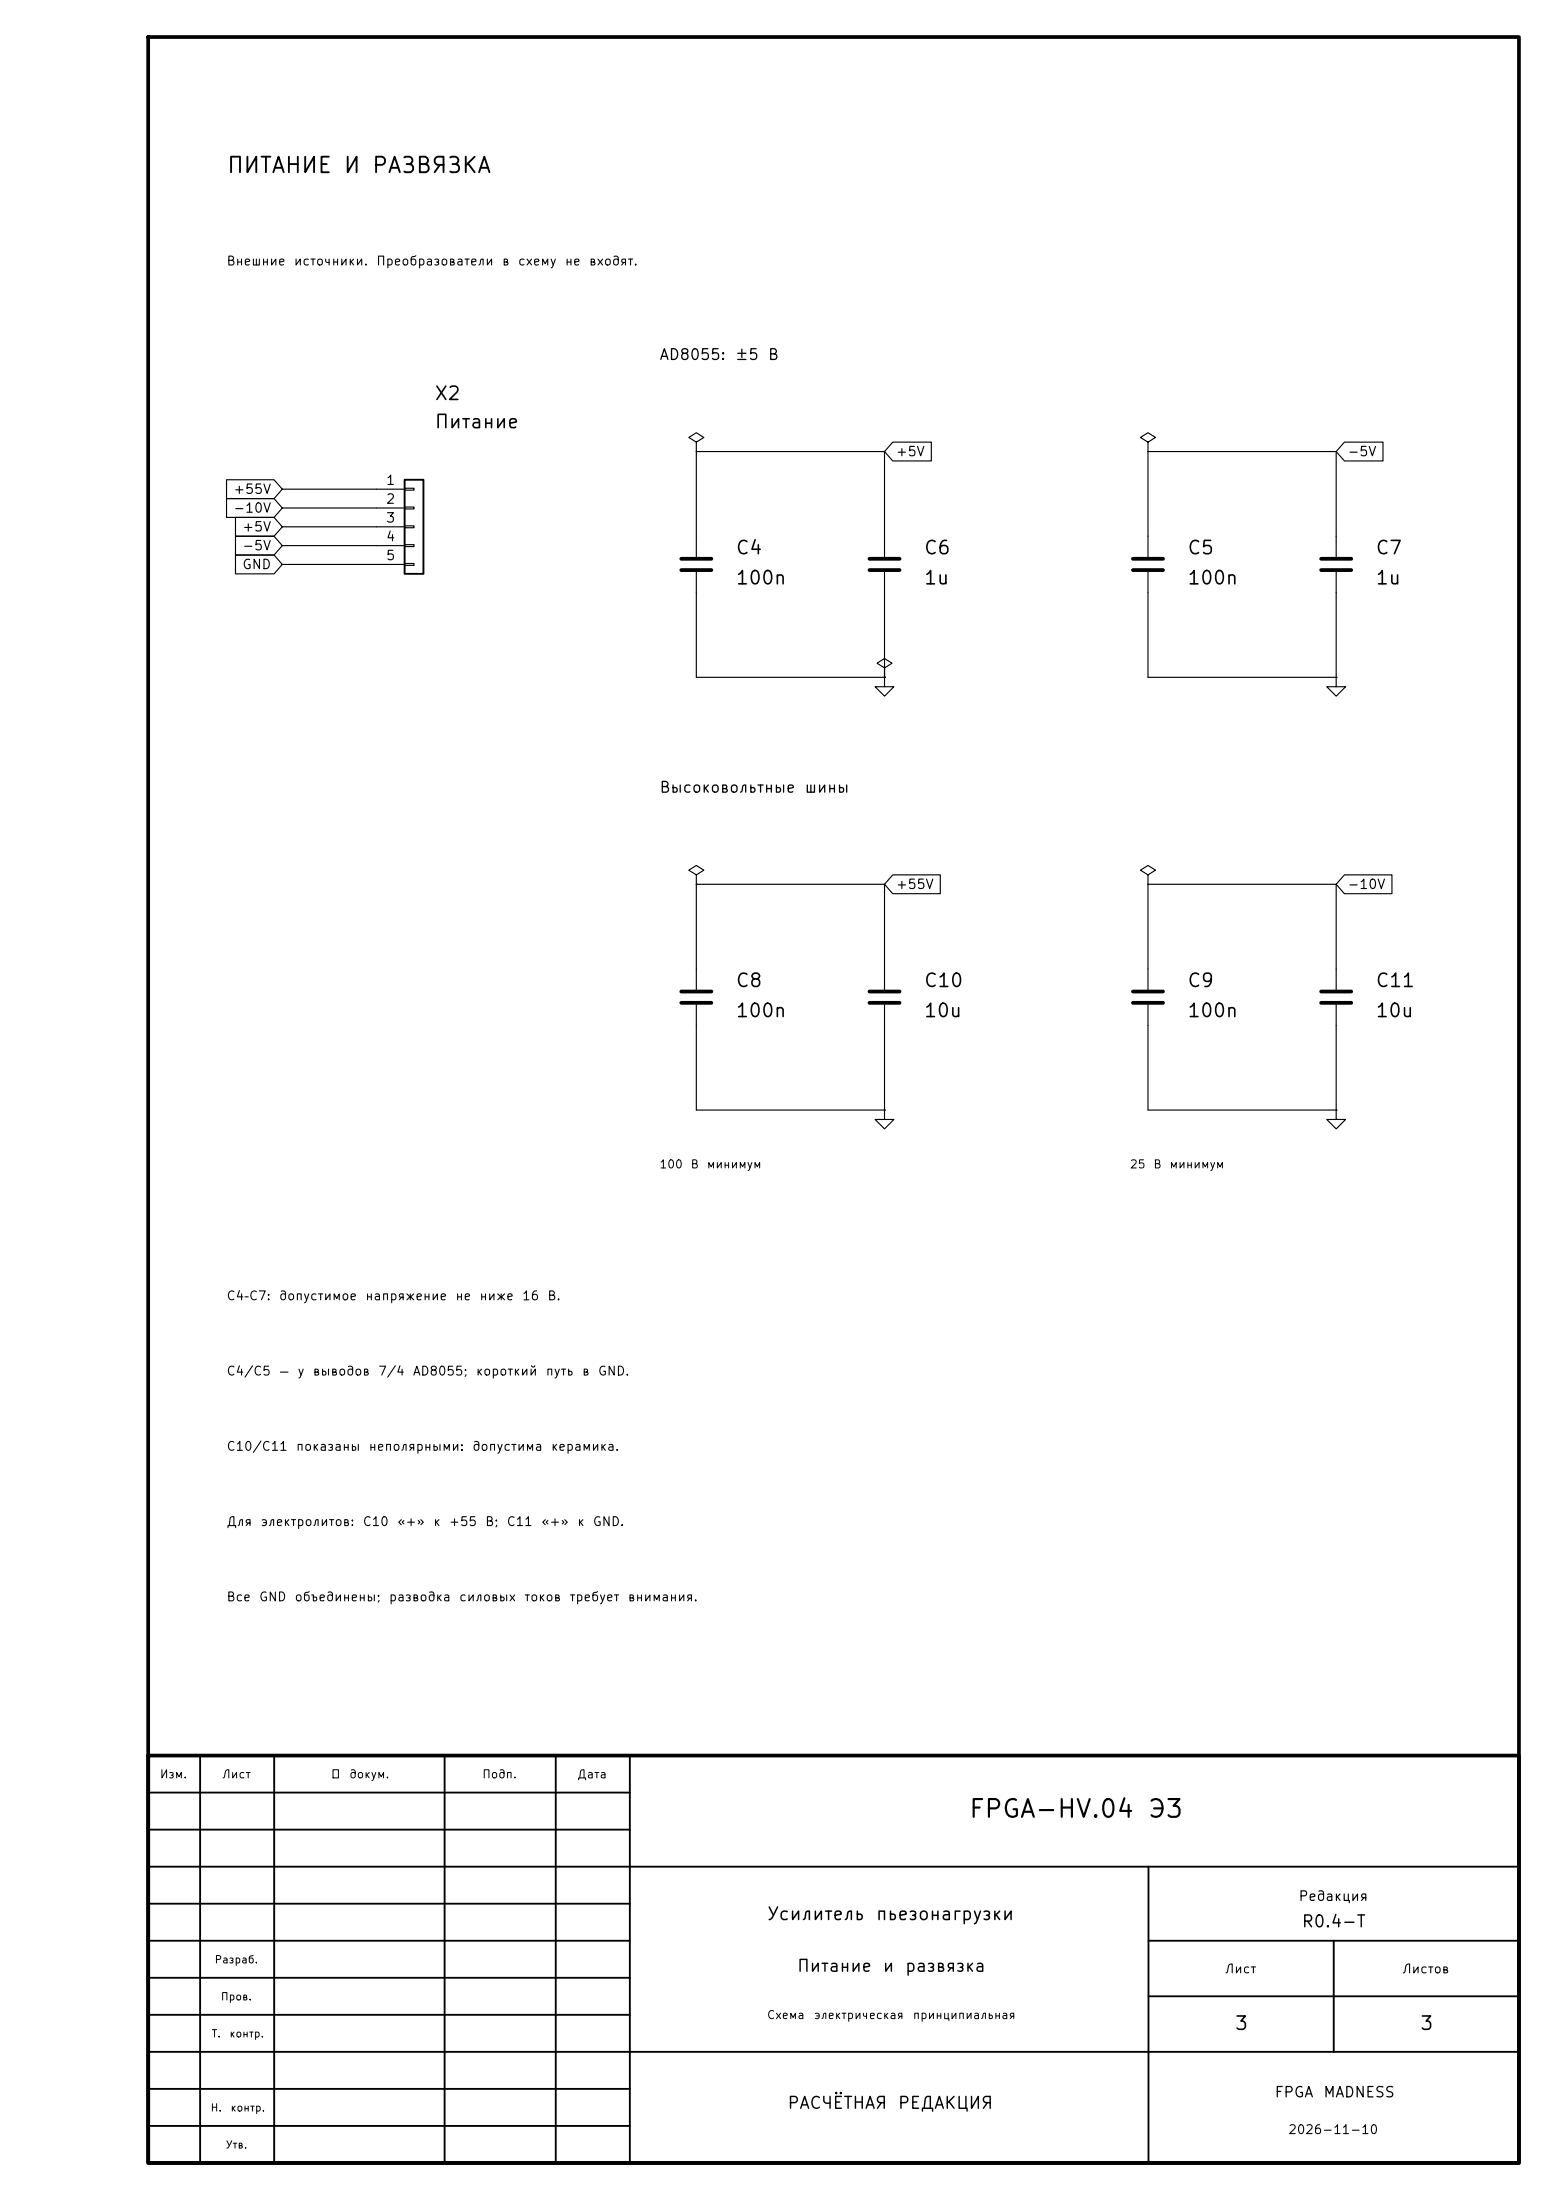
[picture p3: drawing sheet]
<svg xmlns="http://www.w3.org/2000/svg" width="210mm" height="297mm" viewBox="0 0 210 297" stroke-linecap="round" stroke-linejoin="round" font-family="sans-serif">
<path d="M20 5h185v287h-185zM20 237h185v55h-185z" fill="none" stroke="#000" stroke-width=".5"/>
<g fill="none" stroke="#000" stroke-width=".25">
<path d="M54.6 64.8h2.5v12.7h-2.5zM27 237v55M37 237v55M60 237v55M75 237v55M85 237v55M20 252h185M20 257h65M20 247h65M20 242h65M155 252v40M20 277h185"/>
<path d="M20 272h65M20 267h65M20 262h65M155 262h50M155 269.5h50M180 262v15M20 287h65M20 282h65"/>
</g>
<g fill="none" stroke="#000" stroke-width=".15">
<path d="M94 59.7l1-.6-1-.7-1 .7 1 .6v1.3M120.5 59.7h5.2v2.5h-5.2l-1.1-1.2zM154.9 59.7l1.1-.6-1.1-.7-1 .7 1 .6v1.3M181.5 59.7h5.2v2.5h-5.2l-1.2-1.2zM30.6 67.3h6.4l1.1 1.3-1.1 1.3h-6.4zM30.6 64.8h6.4l1.1 1.2-1.1 1.3h-6.4zM31.8 69.8h5.2l1.1 1.3-1.1 1.3h-5.2zM31.8 72.4h5.2l1.1 1.3-1.1 1.2h-5.2zM31.8 74.9h5.2l1.1 1.3-1.1 1.3h-5.2zM38.1 66h16.5M38.1 68.6h16.5M38.1 71.1h16.5"/>
<path d="M38.1 73.7h16.5M38.1 76.2h16.5M54.6 65.9h1.3v.3h-1.3zM54.6 68.5h1.3v.2h-1.3zM54.6 71h1.3v.2h-1.3zM54.6 73.5h1.3v.3h-1.3zM54.6 76.1h1.3v.2h-1.3zM94 61h.1M94 61v14.2M94 77.2v14.2h25.4M94 61h25.4M119.4 61v14.2"/>
<path d="M119.4 77.2v14.2M154.9 61h.1M154.9 61v14.2M154.9 77.2v14.2h25.4M154.9 61h25.4M180.3 61v14.2M180.3 77.2v14.2M119.4 90.2l1-.7-1-.6-1 .6 1 .7v1.2M119.4 91.4h.1M119.4 91.4v1.3h1.2l-1.2 1.3-1.3-1.3h1.3M180.3 91.4v1.3h1.3l-1.3 1.3-1.2-1.3h1.2M180.3 91.4h.1"/>
<path d="M94 118.1l1-.6-1-.7-1 .7 1 .6v1.3M94 119.4h.1M94 119.4v14.2M94 119.4h25.4M119.4 119.4v14.2M120.5 118.1h6.4v2.6h-6.4l-1.1-1.3zM154.9 118.1l1.1-.6-1.1-.7-1 .7 1 .6v1.3M154.9 119.4h.1M154.9 119.4v14.2M154.9 119.4h25.4M180.3 119.4v14.2M181.5 118.1h6.4v2.6h-6.4l-1.2-1.3z"/>
<path d="M94 135.6v14.3h25.4M119.4 135.6v14.3M154.9 135.6v14.3h25.4M180.3 135.6v14.3M119.4 149.9v1.2h1.2l-1.2 1.3-1.3-1.3h1.3M119.4 149.9h.1M180.3 149.9v1.2h1.3l-1.3 1.3-1.2-1.3h1.2M180.3 149.9h.1"/>
</g>
<g fill="none" stroke="#000" stroke-width=".51">
<path d="M91.9 75.4h4.1M91.9 77h4.1M117.3 75.4h4.1M117.3 77h4.1M152.9 75.4h4.1M152.9 77h4.1M178.3 75.4h4.1M178.3 77h4.1M91.9 133.9h4.1M91.9 135.4h4.1M117.3 133.9h4.1M117.3 135.4h4.1"/>
<path d="M152.9 133.9h4.1M152.9 135.4h4.1M178.3 133.9h4.1M178.3 135.4h4.1"/>
</g>
<g font-size="2.4">
<text x="130.6" y="246">FPGA-HV.04</text>
<text x="154.7" y="246">Э3</text>
</g>
<g font-size="2.1">
<text x="30.5" y="23.9">ПИТАНИЕ</text>
<text x="46.2" y="23.9">И</text>
<text x="50.1" y="23.9">РАЗВЯЗКА</text>
</g>
<g font-size="1.8">
<text x="58.5" y="54.5">X2</text>
<text x="58.5" y="58.3">Питание</text>
<text x="99.2" y="75.3">C4</text>
<text x="124.6" y="75.3">C6</text>
<text x="160.1" y="75.3">C5</text>
<text x="185.5" y="75.3">C7</text>
<text x="99.2" y="79.4">100n</text>
<text x="124.6" y="79.4">1u</text>
<text x="160.1" y="79.4">100n</text>
<text x="185.5" y="79.4">1u</text>
<text x="99.2" y="133.7">C8</text>
<text x="99.2" y="137.8">100n</text>
<text x="124.6" y="133.7">C10</text>
<text x="124.6" y="137.8">10u</text>
<text x="160.1" y="133.7">C9</text>
<text x="160.1" y="137.8">100n</text>
<text x="185.5" y="133.7">C11</text>
<text x="185.5" y="137.8">10u</text>
<text x="166.5" y="274.5">3</text>
<text x="191.5" y="274.5">3</text>
</g>
<g font-size="1.7">
<text x="103.3" y="259.7">Усилитель</text>
<text x="118.1" y="259.7">пьезонагрузки</text>
</g>
<g font-size="1.6">
<text x="175.6" y="260.6">R0.4-T</text>
<text x="107.4" y="266.6">Питание</text>
<text x="119" y="266.6">и</text>
<text x="122" y="266.6">развязка</text>
<text x="106.2" y="285.1">РАСЧЁТНАЯ</text>
<text x="121.1" y="285.1">РЕДАКЦИЯ</text>
</g>
<g font-size="1.4">
<text x="88.9" y="49">AD8055:</text>
<text x="99.1" y="49">±5</text>
<text x="103.5" y="49">В</text>
<text x="88.9" y="107.4">Высоковольтные</text>
<text x="108.5" y="107.4">шины</text>
<text x="171.9" y="283.5">FPGA</text>
<text x="178.5" y="283.5">MADNESS</text>
</g>
<g font-size="1.3">
<text x="52" y="65.8">1</text>
<text x="120.8" y="61.9">+5V</text>
<text x="181.8" y="61.9">-5V</text>
<text x="31.4" y="69.5">-10V</text>
<text x="31.4" y="67">+55V</text>
<text x="52" y="68.3">2</text>
<text x="52" y="70.9">3</text>
<text x="32.6" y="72.1">+5V</text>
<text x="32.6" y="74.6">-5V</text>
<text x="32.6" y="77.2">GND</text>
<text x="52" y="73.4">4</text>
<text x="52" y="75.9">5</text>
<text x="120.8" y="120.3">+55V</text>
<text x="181.8" y="120.3">-10V</text>
<text x="175.2" y="257">Редакция</text>
</g>
<g font-size="1.2">
<text x="30.5" y="36.1">Внешние</text>
<text x="39.6" y="36.1">источники.</text>
<text x="50.7" y="36.1">Преобразователи</text>
<text x="67.6" y="36.1">в</text>
<text x="69.8" y="36.1">схему</text>
<text x="76.1" y="36.1">не</text>
<text x="79.4" y="36.1">входят.</text>
<text x="30.5" y="175.8">C4–C7:</text>
<text x="37.6" y="175.8">допустимое</text>
<text x="49.2" y="175.8">напряжение</text>
<text x="61.4" y="175.8">не</text>
<text x="64.6" y="175.8">ниже</text>
<text x="70.4" y="175.8">16</text>
<text x="73.8" y="175.8">В.</text>
<text x="30.5" y="186">C4/C5</text>
<text x="37.6" y="186">—</text>
<text x="40.1" y="186">у</text>
<text x="42.1" y="186">выводов</text>
<text x="50.9" y="186">7/4</text>
<text x="55.6" y="186">AD8055;</text>
<text x="64.1" y="186">короткий</text>
<text x="73.5" y="186">путь</text>
<text x="78.4" y="186">в</text>
<text x="80.6" y="186">GND.</text>
<text x="30.5" y="196.2">C10/C11</text>
<text x="39.8" y="196.2">показаны</text>
<text x="49.7" y="196.2">неполярными:</text>
<text x="63.6" y="196.2">допустима</text>
<text x="74.3" y="196.2">керамика.</text>
<text x="30.5" y="206.3">Для</text>
<text x="35" y="206.3">электролитов:</text>
<text x="48.9" y="206.3">C10</text>
<text x="53.5" y="206.3">«+»</text>
<text x="58.4" y="206.3">к</text>
<text x="60.5" y="206.3">+55</text>
<text x="65.4" y="206.3">В;</text>
<text x="68.3" y="206.3">C11</text>
<text x="72.9" y="206.3">«+»</text>
<text x="77.8" y="206.3">к</text>
<text x="79.9" y="206.3">GND.</text>
<text x="30.5" y="216.5">Все</text>
<text x="34.9" y="216.5">GND</text>
<text x="39.7" y="216.5">объединены;</text>
<text x="52.4" y="216.5">разводка</text>
<text x="61.9" y="216.5">силовых</text>
<text x="70.7" y="216.5">токов</text>
<text x="76.8" y="216.5">требует</text>
<text x="84.6" y="216.5">внимания.</text>
<text x="165.2" y="266.7">Лист</text>
<text x="189.2" y="266.7">Листов</text>
<text x="173.8" y="288.4">2026-11-10</text>
</g>
<g font-size="1.1">
<text x="88.9" y="158">100</text>
<text x="93.1" y="158">В</text>
<text x="95.3" y="158">минимум</text>
<text x="152.4" y="158">25</text>
<text x="155.6" y="158">В</text>
<text x="157.7" y="158">минимум</text>
<text x="21.5" y="240.4">Изм.</text>
<text x="29.9" y="240.4">Лист</text>
<text x="44.6" y="240.4">№</text>
<text x="47" y="240.4">докум.</text>
<text x="65" y="240.4">Подп.</text>
<text x="77.8" y="240.4">Дата</text>
<text x="103.4" y="272.9">Схема</text>
<text x="109.7" y="272.9">электрическая</text>
<text x="123.1" y="272.9">принципиальная</text>
</g>
<g font-size="1">
<text x="28.9" y="265.3">Разраб.</text>
<text x="28.5" y="275.3">Т.</text>
<text x="29.7" y="270.3">Пров.</text>
<text x="30.9" y="275.3">контр.</text>
<text x="28.3" y="285.3">Н.</text>
<text x="31" y="285.3">контр.</text>
<text x="30.3" y="290.3">Утв.</text>
</g>
</svg>
